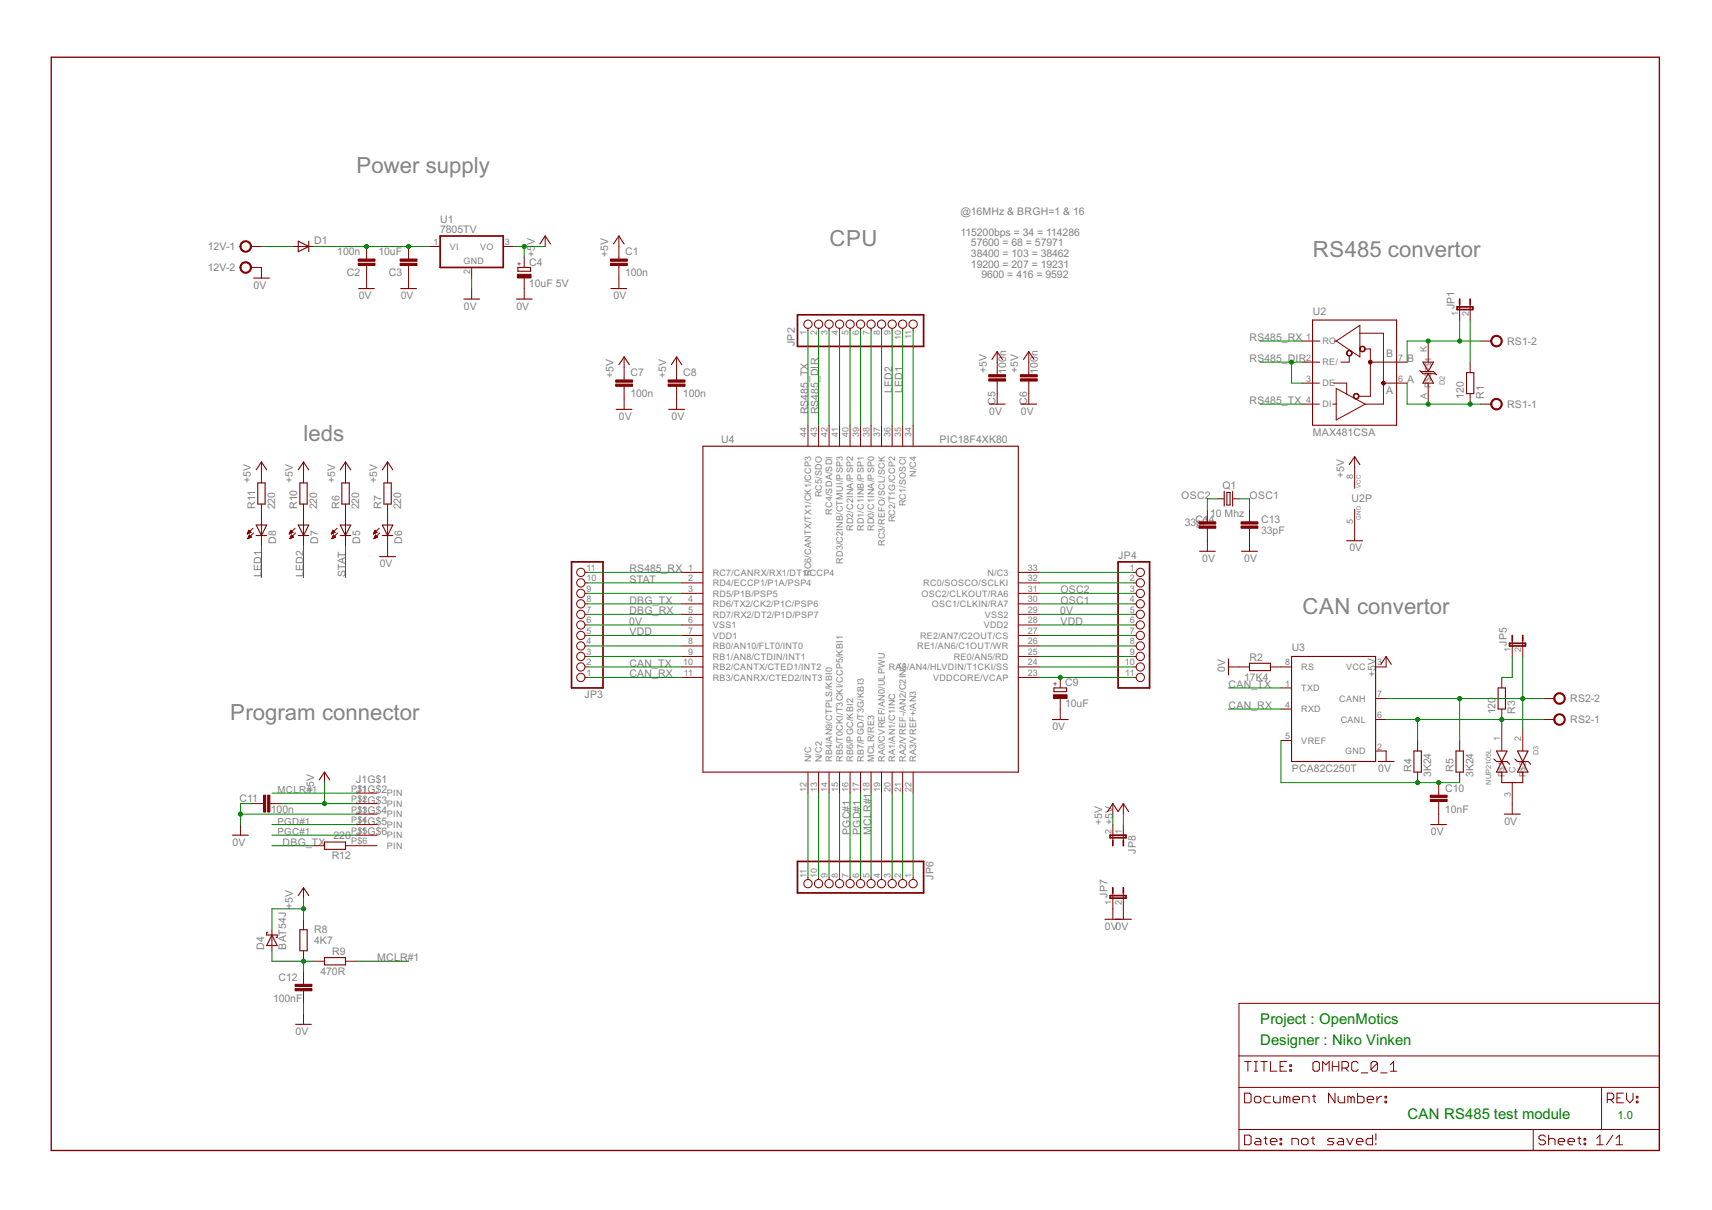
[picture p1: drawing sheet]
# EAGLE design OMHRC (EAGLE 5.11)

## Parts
12V  AK500/2  [AK500/2]
C1  100n  C-EUC0603  [C0603]
C2  100n  C-EUC0603  [C0603]
C3  10uF  C-EUC1210  [C1210]
C4  10uF 5V  CPOL-EUA/3216-18W  [A/3216-18W]
C5  100n  C-EUC0603  [C0603]
C6  100n  C-EUC0603  [C0603]
C7  100n  C-EUC0603  [C0603]
C8  100n  C-EUC0603  [C0603]
C9  10uF  CPOL-EUA/3216-18W  [A/3216-18W]
C10  10nF  C-EUC0603  [C0603]
C11  100n  C-EUC0603  [C0603]
C12  100nF  C-EUC0603  [C0603]
C13  33pF  C-EUC0603  [C0603]
C14  33pF  C-EUC0603  [C0603]
D1  DIODE-SMB  [SMB]
D2  SMAJ5.0C  [DO-214AC(SMA)]
D3  NUP2105L  [SOT23]
D4  BAT54J  [SOD323_REFLOW]
D5  LEDCHIP-LED0603  [CHIP-LED0603]
D6  LEDCHIP-LED0603  [CHIP-LED0603]
D7  LEDCHIP-LED0603  [CHIP-LED0603]
D8  LEDCHIP-LED0603  [CHIP-LED0603]
J1  6PIN_CON_AMP  [6PIN_CON_AMP]
JP1  JP1E  [JP1]
JP2  PINHD-1X11  [1X11]
JP3  PINHD-1X11  [1X11]
JP4  PINHD-1X11  [1X11]
JP5  JP1E  [JP1]
JP6  PINHD-1X11  [1X11]
JP7  JP1E  [JP1]
JP8  JP1E  [JP1]
Q1  10 Mhz  CRYSTALSM49  [SM49]
R1  120  R-EU_R0603  [R0603]
R2  17K4  R-EU_R0603  [R0603]
R3  120  R-EU_R0603  [R0603]
R4  3K24  R-EU_R0603  [R0603]
R5  3K24  R-EU_R0603  [R0603]
R6  220  R-EU_R0603  [R0603]
R7  220  R-EU_R0603  [R0603]
R8  4K7  R-EU_R0603  [R0603]
R9  470R  R-EU_R0603  [R0603]
R10  220  R-EU_R0603  [R0603]
R11  220  R-EU_R0603  [R0603]
R12  220  R-EU_R0603  [R0603]
RS1  AK500/2  [AK500/2]
RS2  AK500/2  [AK500/2]
U1  7805TV  [TO220V]
U2  MAX481CSA  [SO08]
U3  PCA82C250T  [SO8]
U4  PIC18F4XK80  [TQFP44]

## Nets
0V: 12V.2 C1.2 C2.1 C3.1 C4.- C5.2 C6.2 C7.2 C8.2 C9.- C10.2 C11.2 C12.1 C13.2 C14.2 D3.3(C) D6.C J1.P$3 JP3.6 JP4.5 JP7.1 JP7.2 R2.1 U1.2(GND) U2.5(GND) U3.2(GND) U4.6(VSS1) U4.29(VSS2)
A: D2.A R1.1 RS1.1 U2.6(A)
AAA: JP3.4 U4.8(RB0/AN10/FLT0/INT0)
B: D2.K JP1.1 RS1.2 U2.7(B)
CAN_RX: JP3.1 U3.4(RXD) U4.11(RB3/CANRX/CTED2/INT3)
CAN_TX: JP3.2 U3.1(TXD) U4.10(RB2/CANTX/CTED1/INT2)
DBG_RX: JP3.7 U4.5(RD7/RX2/DT2/P1D/PSP7)
DBG_TX: JP3.8 R12.2 U4.4(RD6/TX2/CK2/P1C/PSP6)
GFVV: JP4.8 U4.26(RE1/AN6/C1OUT/WR)
IN1: JP4.7 U4.27(RE2/AN7/C2OUT/CS)
IN2: JP2.6 U4.39(RD1/C1INB/PSP1)
IN3: JP4.2 U4.32(RC0/SOSCO/SCLKI)
IN4: JP2.7 U4.38(RD0/C1INA/PSP0)
IN5: JP6.8 U4.15(RB5/T0CKI/T3CKI/CCP5/KBI1)
IN6: JP3.9 U4.3(RD5/P1B/PSP5)
INTR: JP3.3 U4.9(RB1/AN8/CTDIN/INT1)
LED1: D8.C JP2.10 U4.35(RC1/SOSCI)
LED2: D7.C JP2.9 U4.36(RC2/T1G/CCP2)
MCLR#1: J1.P$1 JP6.5 R9.1 U4.18(MCLR/RE3)
N$1: JP2.11 U4.34(N/C4)
N$2: D7.A R10.1
N$3: C12.2 D4.2 R8.1 R9.2
N$4: JP6.1 U4.22(RA3/VREF+/AN3)
N$5: JP6.2 U4.21(RA2/VREF-/AN2/C2INC)
N$6: C2.2 C3.2 D1.C U1.1(VI)
N$7: D5.A R6.1
N$8: D6.A R7.1
N$9: 12V.1 D1.A
N$10: JP6.3 U4.20(RA1/AN1/C1INC)
N$11: JP6.4 U4.19(RA0/CVREF/AN0/ULPWU)
N$12: JP6.9 U4.14(RB4/AN9/CTPLS/KBI0)
N$13: JP6.10 U4.13(N/C2)
N$14: JP6.11 U4.12(N/C)
N$15: JP1.2 R1.2
N$16: JP4.1 U4.33(N/C3)
N$17: D3.2 JP5.2 R5.2 RS2.2 U3.7(CANH)
N$18: D3.1 R3.1 R4.2 RS2.1 U3.6(CANL)
N$19: JP4.10 U4.24(RA5/AN4/HLVDIN/T1CKI/SS)
N$20: JP5.1 R3.2
N$21: D8.A R11.1
N$22: R2.2 U3.8(RS)
N$23: J1.P$6 R12.1
N$33: C9.+ JP4.11 U4.23(VDDCORE/VCAP)
N$56: C10.1 R4.1 R5.1 U3.5(VREF)
OSC1: C13.1 JP4.4 Q1.1 U4.30(OSC1/CLKIN/RA7)
OSC2: C14.1 JP4.3 Q1.2 U4.31(OSC2/CLKOUT/RA6)
OUT2: JP2.5 U4.40(RD2/C2INA/PSP2)
OUT3: JP4.9 U4.25(RE0/AN5/RD)
OUT4: JP2.4 U4.41(RD3/C2INB/CTMUI/PSP3)
PGC#1: J1.P$5 JP6.7 U4.16(RB6/PGC/KBI2)
PGD#1: J1.P$4 JP6.6 U4.17(RB7/PGD/T3G/KBI3)
RS485_DIR: JP2.2 U2.2(RE/) U2.3(DE) U4.43(RC5/SDO)
RS485_RX: JP3.11 U2.1(RO) U4.1(RC7/CANRX/RX1/DT1/CCP4)
RS485_TX: JP2.1 U2.4(DI) U4.44(RC6/CANTX/TX1/CK1/CCP3)
SCL: JP2.8 U4.37(RC3/REFO/SCL/SCK)
SDA: JP2.3 U4.42(RC4/SDA/SDI)
STAT: D5.C JP3.10 U4.2(RD4/ECCP1/P1A/PSP4)
VDD: C1.1 C4.+ C5.1 C6.1 C7.1 C8.1 C11.1 D4.1 J1.P$2 JP3.5 JP4.6 JP8.1 JP8.2 R6.2 R7.2 R8.2 R10.2 R11.2 U1.3(VO) U2.8(VCC) U3.3(VCC) U4.7(VDD1) U4.28(VDD2) ; supply symbol labelled +5V

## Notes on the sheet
- Power supply
- @16MHz & BRGH=1 & 16
- 115200bps = 34 = 114286
- CPU | 57600 = 68 = 57971
- 38400 = 103 = 38462 | RS485 convertor
- 19200 = 207 = 19231
- 9600 = 416 = 9592
- leds
- CAN convertor
- Program connector
- Project : OpenMotics
- Designer : Niko Vinken
- CAN RS485 test module | 1.0
